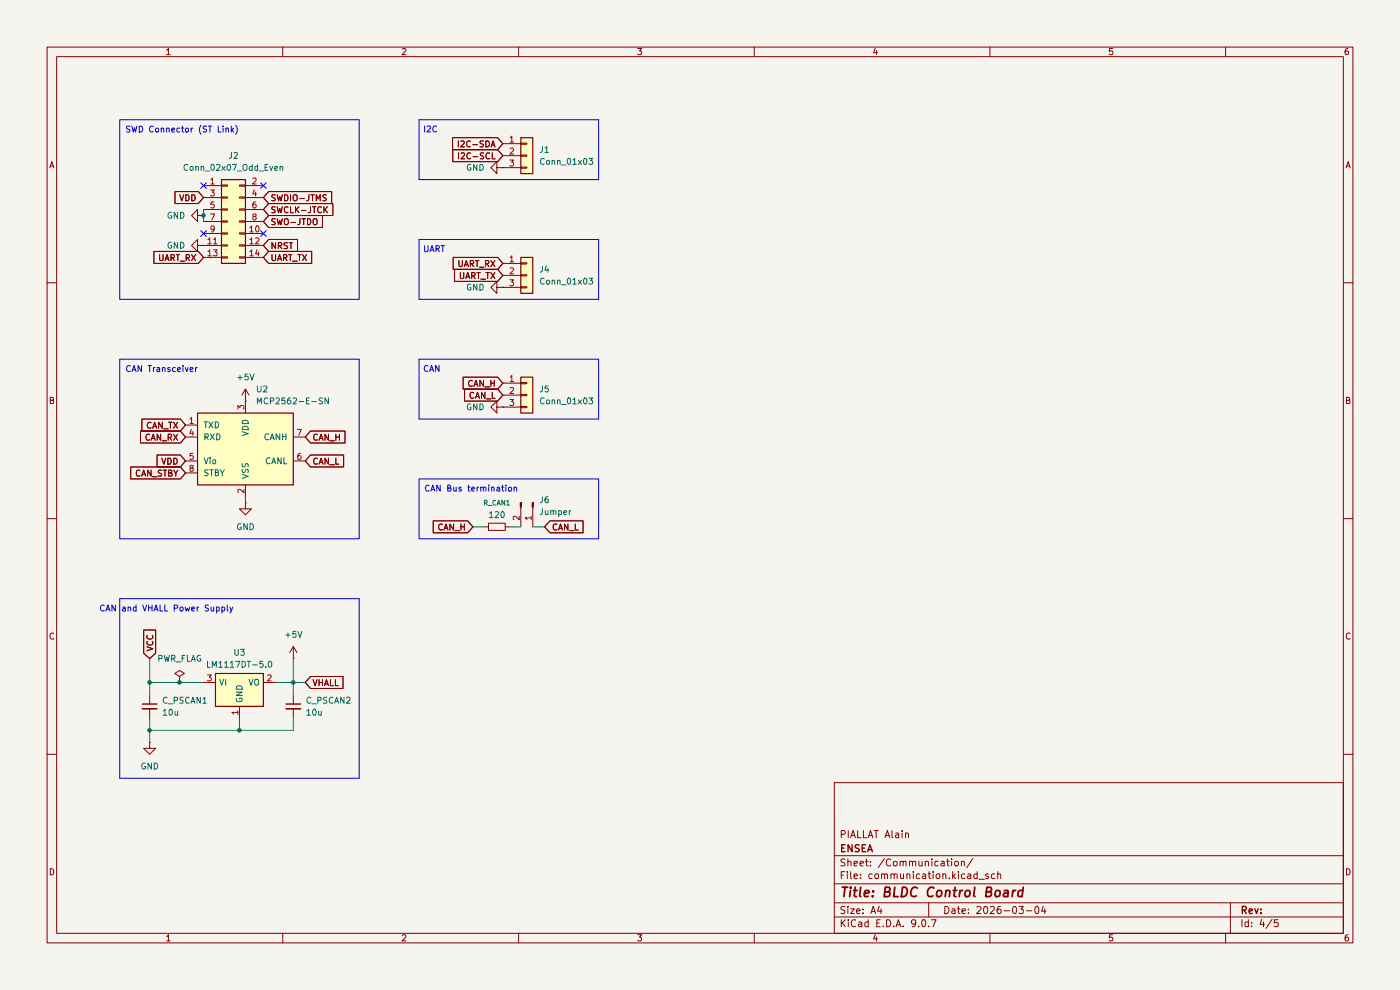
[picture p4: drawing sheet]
(kicad_sch
 (version 20250114)
 (generator "eeschema")
 (generator_version "9.0")
 (paper "A4")
 (title_block
  (title "BLDC Control Board")
  (date "2026-03-04")
  (company "ENSEA")
  (comment 1 "PIALLAT Alain"))
 (lib_symbols
  (symbol "Connector:Conn_01x02_Pin"
   (pin_names
    (offset 1.016) (hide yes)) (exclude_from_sim no) (in_bom yes) (on_board yes)
   (property "Reference" "J" (at 0 2.54 0) (effects (font (size 1.27 1.27))))
   (property "Value" "Conn_01x02_Pin" (at 0 -5.08 0) (effects (font (size 1.27 1.27))))
   (property "Footprint" "" (at 0 0 0) (effects (font (size 1.27 1.27)) (hide yes)))
   (property "Datasheet" "~" (at 0 0 0) (effects (font (size 1.27 1.27)) (hide yes)))
   (property "Description" "Generic connector, single row, 01x02, script generated" (at 0 0 0) (effects (font (size 1.27 1.27)) (hide yes)))
   (property "ki_locked" "" (at 0 0 0) (effects (font (size 1.27 1.27))))
   (symbol "Conn_01x02_Pin_1_1"
    (rectangle (start 0.8636 0.127) (end 0 -0.127) (stroke (width 0.1524) (type default)) (fill (type outline)))
    (rectangle (start 0.8636 -2.413) (end 0 -2.667) (stroke (width 0.1524) (type default)) (fill (type outline)))
    (polyline (pts (xy 1.27 0) (xy 0.8636 0)) (stroke (width 0.1524) (type default)) (fill (type none)))
    (polyline (pts (xy 1.27 -2.54) (xy 0.8636 -2.54)) (stroke (width 0.1524) (type default)) (fill (type none)))
    (pin passive line (at 5.08 0 180) (length 3.81) (name "Pin_1" (effects (font (size 1.27 1.27)))) (number "1" (effects (font (size 1.27 1.27)))))
    (pin passive line (at 5.08 -2.54 180) (length 3.81) (name "Pin_2" (effects (font (size 1.27 1.27)))) (number "2" (effects (font (size 1.27 1.27))))))
   (embedded_fonts no))
  (symbol "Connector_Generic:Conn_01x03"
   (pin_names
    (offset 1.016) (hide yes)) (exclude_from_sim no) (in_bom yes) (on_board yes)
   (property "Reference" "J" (at 0 5.08 0) (effects (font (size 1.27 1.27))))
   (property "Value" "Conn_01x03" (at 0 -5.08 0) (effects (font (size 1.27 1.27))))
   (property "Footprint" "" (at 0 0 0) (effects (font (size 1.27 1.27)) (hide yes)))
   (property "Datasheet" "~" (at 0 0 0) (effects (font (size 1.27 1.27)) (hide yes)))
   (property "Description" "Generic connector, single row, 01x03, script generated (kicad-library-utils/schlib/autogen/connector/)" (at 0 0 0) (effects (font (size 1.27 1.27)) (hide yes)))
   (symbol "Conn_01x03_1_1"
    (rectangle (start -1.27 3.81) (end 1.27 -3.81) (stroke (width 0.254) (type default)) (fill (type background)))
    (rectangle (start -1.27 2.667) (end 0 2.413) (stroke (width 0.1524) (type default)) (fill (type none)))
    (rectangle (start -1.27 0.127) (end 0 -0.127) (stroke (width 0.1524) (type default)) (fill (type none)))
    (rectangle (start -1.27 -2.413) (end 0 -2.667) (stroke (width 0.1524) (type default)) (fill (type none)))
    (pin passive line (at -5.08 2.54 0) (length 3.81) (name "Pin_1" (effects (font (size 1.27 1.27)))) (number "1" (effects (font (size 1.27 1.27)))))
    (pin passive line (at -5.08 0 0) (length 3.81) (name "Pin_2" (effects (font (size 1.27 1.27)))) (number "2" (effects (font (size 1.27 1.27)))))
    (pin passive line (at -5.08 -2.54 0) (length 3.81) (name "Pin_3" (effects (font (size 1.27 1.27)))) (number "3" (effects (font (size 1.27 1.27))))))
   (embedded_fonts no))
  (symbol "Connector_Generic:Conn_02x07_Odd_Even"
   (pin_names
    (offset 1.016) (hide yes)) (exclude_from_sim no) (in_bom yes) (on_board yes)
   (property "Reference" "J" (at 1.27 10.16 0) (effects (font (size 1.27 1.27))))
   (property "Value" "Conn_02x07_Odd_Even" (at 1.27 -10.16 0) (effects (font (size 1.27 1.27))))
   (property "Footprint" "" (at 0 0 0) (effects (font (size 1.27 1.27)) (hide yes)))
   (property "Datasheet" "~" (at 0 0 0) (effects (font (size 1.27 1.27)) (hide yes)))
   (property "Description" "Generic connector, double row, 02x07, odd/even pin numbering scheme (row 1 odd numbers, row 2 even numbers), script generated (kicad-library-utils/schlib/autogen/connector/)" (at 0 0 0) (effects (font (size 1.27 1.27)) (hide yes)))
   (symbol "Conn_02x07_Odd_Even_1_1"
    (rectangle (start -1.27 8.89) (end 3.81 -8.89) (stroke (width 0.254) (type default)) (fill (type background)))
    (rectangle (start -1.27 7.747) (end 0 7.493) (stroke (width 0.1524) (type default)) (fill (type none)))
    (rectangle (start -1.27 5.207) (end 0 4.953) (stroke (width 0.1524) (type default)) (fill (type none)))
    (rectangle (start -1.27 2.667) (end 0 2.413) (stroke (width 0.1524) (type default)) (fill (type none)))
    (rectangle (start -1.27 0.127) (end 0 -0.127) (stroke (width 0.1524) (type default)) (fill (type none)))
    (rectangle (start -1.27 -2.413) (end 0 -2.667) (stroke (width 0.1524) (type default)) (fill (type none)))
    (rectangle (start -1.27 -4.953) (end 0 -5.207) (stroke (width 0.1524) (type default)) (fill (type none)))
    (rectangle (start -1.27 -7.493) (end 0 -7.747) (stroke (width 0.1524) (type default)) (fill (type none)))
    (rectangle (start 3.81 7.747) (end 2.54 7.493) (stroke (width 0.1524) (type default)) (fill (type none)))
    (rectangle (start 3.81 5.207) (end 2.54 4.953) (stroke (width 0.1524) (type default)) (fill (type none)))
    (rectangle (start 3.81 2.667) (end 2.54 2.413) (stroke (width 0.1524) (type default)) (fill (type none)))
    (rectangle (start 3.81 0.127) (end 2.54 -0.127) (stroke (width 0.1524) (type default)) (fill (type none)))
    (rectangle (start 3.81 -2.413) (end 2.54 -2.667) (stroke (width 0.1524) (type default)) (fill (type none)))
    (rectangle (start 3.81 -4.953) (end 2.54 -5.207) (stroke (width 0.1524) (type default)) (fill (type none)))
    (rectangle (start 3.81 -7.493) (end 2.54 -7.747) (stroke (width 0.1524) (type default)) (fill (type none)))
    (pin passive line (at -5.08 7.62 0) (length 3.81) (name "Pin_1" (effects (font (size 1.27 1.27)))) (number "1" (effects (font (size 1.27 1.27)))))
    (pin passive line (at -5.08 5.08 0) (length 3.81) (name "Pin_3" (effects (font (size 1.27 1.27)))) (number "3" (effects (font (size 1.27 1.27)))))
    (pin passive line (at -5.08 2.54 0) (length 3.81) (name "Pin_5" (effects (font (size 1.27 1.27)))) (number "5" (effects (font (size 1.27 1.27)))))
    (pin passive line (at -5.08 0 0) (length 3.81) (name "Pin_7" (effects (font (size 1.27 1.27)))) (number "7" (effects (font (size 1.27 1.27)))))
    (pin passive line (at -5.08 -2.54 0) (length 3.81) (name "Pin_9" (effects (font (size 1.27 1.27)))) (number "9" (effects (font (size 1.27 1.27)))))
    (pin passive line (at -5.08 -5.08 0) (length 3.81) (name "Pin_11" (effects (font (size 1.27 1.27)))) (number "11" (effects (font (size 1.27 1.27)))))
    (pin passive line (at -5.08 -7.62 0) (length 3.81) (name "Pin_13" (effects (font (size 1.27 1.27)))) (number "13" (effects (font (size 1.27 1.27)))))
    (pin passive line (at 7.62 7.62 180) (length 3.81) (name "Pin_2" (effects (font (size 1.27 1.27)))) (number "2" (effects (font (size 1.27 1.27)))))
    (pin passive line (at 7.62 5.08 180) (length 3.81) (name "Pin_4" (effects (font (size 1.27 1.27)))) (number "4" (effects (font (size 1.27 1.27)))))
    (pin passive line (at 7.62 2.54 180) (length 3.81) (name "Pin_6" (effects (font (size 1.27 1.27)))) (number "6" (effects (font (size 1.27 1.27)))))
    (pin passive line (at 7.62 0 180) (length 3.81) (name "Pin_8" (effects (font (size 1.27 1.27)))) (number "8" (effects (font (size 1.27 1.27)))))
    (pin passive line (at 7.62 -2.54 180) (length 3.81) (name "Pin_10" (effects (font (size 1.27 1.27)))) (number "10" (effects (font (size 1.27 1.27)))))
    (pin passive line (at 7.62 -5.08 180) (length 3.81) (name "Pin_12" (effects (font (size 1.27 1.27)))) (number "12" (effects (font (size 1.27 1.27)))))
    (pin passive line (at 7.62 -7.62 180) (length 3.81) (name "Pin_14" (effects (font (size 1.27 1.27)))) (number "14" (effects (font (size 1.27 1.27))))))
   (embedded_fonts no))
  (symbol "Device:C_Small"
   (pin_numbers (hide yes))
   (pin_names
    (offset 0.254) (hide yes)) (exclude_from_sim no) (in_bom yes) (on_board yes)
   (property "Reference" "C" (at 0.254 1.778 0) (effects (font (size 1.27 1.27)) (justify left)))
   (property "Value" "C_Small" (at 0.254 -2.032 0) (effects (font (size 1.27 1.27)) (justify left)))
   (property "Footprint" "" (at 0 0 0) (effects (font (size 1.27 1.27)) (hide yes)))
   (property "Datasheet" "~" (at 0 0 0) (effects (font (size 1.27 1.27)) (hide yes)))
   (property "Description" "Unpolarized capacitor, small symbol" (at 0 0 0) (effects (font (size 1.27 1.27)) (hide yes)))
   (symbol "C_Small_0_1"
    (polyline (pts (xy -1.524 0.508) (xy 1.524 0.508)) (stroke (width 0.3048) (type default)) (fill (type none)))
    (polyline (pts (xy -1.524 -0.508) (xy 1.524 -0.508)) (stroke (width 0.3302) (type default)) (fill (type none))))
   (symbol "C_Small_1_1"
    (pin passive line (at 0 2.54 270) (length 2.032) (name "~" (effects (font (size 1.27 1.27)))) (number "1" (effects (font (size 1.27 1.27)))))
    (pin passive line (at 0 -2.54 90) (length 2.032) (name "~" (effects (font (size 1.27 1.27)))) (number "2" (effects (font (size 1.27 1.27))))))
   (embedded_fonts no))
  (symbol "Device:R_Small"
   (pin_numbers (hide yes))
   (pin_names
    (offset 0.254) (hide yes)) (exclude_from_sim no) (in_bom yes) (on_board yes)
   (property "Reference" "R" (at 0 0 90) (effects (font (size 1.016 1.016))))
   (property "Value" "R_Small" (at 1.778 0 90) (effects (font (size 1.27 1.27))))
   (property "Footprint" "" (at 0 0 0) (effects (font (size 1.27 1.27)) (hide yes)))
   (property "Datasheet" "~" (at 0 0 0) (effects (font (size 1.27 1.27)) (hide yes)))
   (property "Description" "Resistor, small symbol" (at 0 0 0) (effects (font (size 1.27 1.27)) (hide yes)))
   (symbol "R_Small_0_1"
    (rectangle (start -0.762 1.778) (end 0.762 -1.778) (stroke (width 0.2032) (type default)) (fill (type none))))
   (symbol "R_Small_1_1"
    (pin passive line (at 0 2.54 270) (length 0.762) (name "~" (effects (font (size 1.27 1.27)))) (number "1" (effects (font (size 1.27 1.27)))))
    (pin passive line (at 0 -2.54 90) (length 0.762) (name "~" (effects (font (size 1.27 1.27)))) (number "2" (effects (font (size 1.27 1.27))))))
   (embedded_fonts no))
  (symbol "Interface_CAN_LIN:MCP2562-E-SN"
   (pin_names
    (offset 1.016)) (exclude_from_sim no) (in_bom yes) (on_board yes)
   (property "Reference" "U" (at -10.16 8.89 0) (effects (font (size 1.27 1.27)) (justify left)))
   (property "Value" "MCP2562-E-SN" (at 2.54 8.89 0) (effects (font (size 1.27 1.27)) (justify left)))
   (property "Footprint" "Package_SO:SOIC-8_3.9x4.9mm_P1.27mm" (at 0 -12.7 0) (effects (font (size 1.27 1.27)
    (italic yes)) (hide yes)))
   (property "Datasheet" "http://ww1.microchip.com/downloads/en/DeviceDoc/25167A.pdf" (at 0 0 0) (effects (font (size 1.27 1.27)) (hide yes)))
   (property "Description" "High-Speed CAN Transceiver, 1Mbps, 5V supply, Vio pin, -40C to +125C, SOIC-8" (at 0 0 0) (effects (font (size 1.27 1.27)) (hide yes)))
   (symbol "MCP2562-E-SN_0_1"
    (rectangle (start -10.16 7.62) (end 10.16 -7.62) (stroke (width 0.254) (type default)) (fill (type background))))
   (symbol "MCP2562-E-SN_1_1"
    (pin input line (at -12.7 5.08 0) (length 2.54) (name "TXD" (effects (font (size 1.27 1.27)))) (number "1" (effects (font (size 1.27 1.27)))))
    (pin output line (at -12.7 2.54 0) (length 2.54) (name "RXD" (effects (font (size 1.27 1.27)))) (number "4" (effects (font (size 1.27 1.27)))))
    (pin power_in line (at -12.7 -2.54 0) (length 2.54) (name "Vio" (effects (font (size 1.27 1.27)))) (number "5" (effects (font (size 1.27 1.27)))))
    (pin input line (at -12.7 -5.08 0) (length 2.54) (name "STBY" (effects (font (size 1.27 1.27)))) (number "8" (effects (font (size 1.27 1.27)))))
    (pin power_in line (at 0 10.16 270) (length 2.54) (name "VDD" (effects (font (size 1.27 1.27)))) (number "3" (effects (font (size 1.27 1.27)))))
    (pin power_in line (at 0 -10.16 90) (length 2.54) (name "VSS" (effects (font (size 1.27 1.27)))) (number "2" (effects (font (size 1.27 1.27)))))
    (pin bidirectional line (at 12.7 2.54 180) (length 2.54) (name "CANH" (effects (font (size 1.27 1.27)))) (number "7" (effects (font (size 1.27 1.27)))))
    (pin bidirectional line (at 12.7 -2.54 180) (length 2.54) (name "CANL" (effects (font (size 1.27 1.27)))) (number "6" (effects (font (size 1.27 1.27))))))
   (embedded_fonts no))
  (symbol "Regulator_Linear:LM1117DT-5.0" (exclude_from_sim no) (in_bom yes) (on_board yes)
   (property "Reference" "U" (at -3.81 3.175 0) (effects (font (size 1.27 1.27))))
   (property "Value" "LM1117DT-5.0" (at 0 3.175 0) (effects (font (size 1.27 1.27)) (justify left)))
   (property "Footprint" "Package_TO_SOT_SMD:TO-252-3_TabPin2" (at 0 0 0) (effects (font (size 1.27 1.27)) (hide yes)))
   (property "Datasheet" "http://www.ti.com/lit/ds/symlink/lm1117.pdf" (at 0 0 0) (effects (font (size 1.27 1.27)) (hide yes)))
   (property "Description" "800mA Low-Dropout Linear Regulator, 5.0V fixed output, TO-252" (at 0 0 0) (effects (font (size 1.27 1.27)) (hide yes)))
   (symbol "LM1117DT-5.0_0_1"
    (rectangle (start -5.08 -5.08) (end 5.08 1.905) (stroke (width 0.254) (type default)) (fill (type background))))
   (symbol "LM1117DT-5.0_1_1"
    (pin power_in line (at -7.62 0 0) (length 2.54) (name "VI" (effects (font (size 1.27 1.27)))) (number "3" (effects (font (size 1.27 1.27)))))
    (pin power_in line (at 0 -7.62 90) (length 2.54) (name "GND" (effects (font (size 1.27 1.27)))) (number "1" (effects (font (size 1.27 1.27)))))
    (pin power_out line (at 7.62 0 180) (length 2.54) (name "VO" (effects (font (size 1.27 1.27)))) (number "2" (effects (font (size 1.27 1.27))))))
   (embedded_fonts no))
  (symbol "power:+5V"
   (power)
   (pin_numbers (hide yes))
   (pin_names
    (offset 0) (hide yes)) (exclude_from_sim no) (in_bom yes) (on_board yes)
   (property "Reference" "#PWR" (at 0 -3.81 0) (effects (font (size 1.27 1.27)) (hide yes)))
   (property "Value" "+5V" (at 0 3.556 0) (effects (font (size 1.27 1.27))))
   (property "Footprint" "" (at 0 0 0) (effects (font (size 1.27 1.27)) (hide yes)))
   (property "Datasheet" "" (at 0 0 0) (effects (font (size 1.27 1.27)) (hide yes)))
   (property "Description" "Power symbol creates a global label with name \"+5V\"" (at 0 0 0) (effects (font (size 1.27 1.27)) (hide yes)))
   (symbol "+5V_0_1"
    (polyline (pts (xy -0.762 1.27) (xy 0 2.54)) (stroke (width 0) (type default)) (fill (type none)))
    (polyline (pts (xy 0 2.54) (xy 0.762 1.27)) (stroke (width 0) (type default)) (fill (type none)))
    (polyline (pts (xy 0 0) (xy 0 2.54)) (stroke (width 0) (type default)) (fill (type none))))
   (symbol "+5V_1_1"
    (pin power_in line (at 0 0 90) (length 0) (name "~" (effects (font (size 1.27 1.27)))) (number "1" (effects (font (size 1.27 1.27))))))
   (embedded_fonts no))
  (symbol "power:GND"
   (power)
   (pin_numbers (hide yes))
   (pin_names
    (offset 0) (hide yes)) (exclude_from_sim no) (in_bom yes) (on_board yes)
   (property "Reference" "#PWR" (at 0 -6.35 0) (effects (font (size 1.27 1.27)) (hide yes)))
   (property "Value" "GND" (at 0 -3.81 0) (effects (font (size 1.27 1.27))))
   (property "Footprint" "" (at 0 0 0) (effects (font (size 1.27 1.27)) (hide yes)))
   (property "Datasheet" "" (at 0 0 0) (effects (font (size 1.27 1.27)) (hide yes)))
   (property "Description" "Power symbol creates a global label with name \"GND\" , ground" (at 0 0 0) (effects (font (size 1.27 1.27)) (hide yes)))
   (symbol "GND_0_1"
    (polyline (pts (xy 0 0) (xy 0 -1.27) (xy 1.27 -1.27) (xy 0 -2.54) (xy -1.27 -1.27) (xy 0 -1.27)) (stroke (width 0) (type default)) (fill (type none))))
   (symbol "GND_1_1"
    (pin power_in line (at 0 0 270) (length 0) (name "~" (effects (font (size 1.27 1.27)))) (number "1" (effects (font (size 1.27 1.27))))))
   (embedded_fonts no))
  (symbol "power:PWR_FLAG"
   (power)
   (pin_numbers (hide yes))
   (pin_names
    (offset 0) (hide yes)) (exclude_from_sim no) (in_bom yes) (on_board yes)
   (property "Reference" "#FLG" (at 0 1.905 0) (effects (font (size 1.27 1.27)) (hide yes)))
   (property "Value" "PWR_FLAG" (at 0 3.81 0) (effects (font (size 1.27 1.27))))
   (property "Footprint" "" (at 0 0 0) (effects (font (size 1.27 1.27)) (hide yes)))
   (property "Datasheet" "~" (at 0 0 0) (effects (font (size 1.27 1.27)) (hide yes)))
   (property "Description" "Special symbol for telling ERC where power comes from" (at 0 0 0) (effects (font (size 1.27 1.27)) (hide yes)))
   (symbol "PWR_FLAG_0_0"
    (pin power_out line (at 0 0 90) (length 0) (name "~" (effects (font (size 1.27 1.27)))) (number "1" (effects (font (size 1.27 1.27))))))
   (symbol "PWR_FLAG_0_1"
    (polyline (pts (xy 0 0) (xy 0 1.27) (xy -1.016 1.905) (xy 0 2.54) (xy 1.016 1.905) (xy 0 1.27)) (stroke (width 0) (type default)) (fill (type none))))
   (embedded_fonts no)))
 (rectangle
  (start 25.4 25.4)
  (end 76.2 63.5)
  (stroke (width 0) (type default))
  (fill (type none)))
 (rectangle
  (start 25.4 76.2)
  (end 76.2 114.3)
  (stroke (width 0) (type default))
  (fill (type none)))
 (rectangle
  (start 88.9 101.6)
  (end 127 114.3)
  (stroke (width 0) (type default))
  (fill (type none)))
 (text "CAN Transceiver"
  (exclude_from_sim no)
  (at 34.29 78.486 0)
  (effects (font (size 1.27 1.27))))
 (text "CAN"
  (exclude_from_sim no)
  (at 89.662 77.724 0)
  (effects (font (size 1.27 1.27)) (justify left top)))
 (text "CAN Bus termination"
  (exclude_from_sim no)
  (at 89.916 103.124 0)
  (effects (font (size 1.27 1.27)) (justify left top)))
 (text "I2C\n"
  (exclude_from_sim no)
  (at 89.662 26.924 0)
  (effects (font (size 1.27 1.27)) (justify left top)))
 (text "UART"
  (exclude_from_sim no)
  (at 89.662 52.324 0)
  (effects (font (size 1.27 1.27)) (justify left top)))
 (text "SWD Connector (ST Link)"
  (exclude_from_sim no)
  (at 38.608 27.686 0)
  (effects (font (size 1.27 1.27))))
 (text "CAN and VHALL Power Supply"
  (exclude_from_sim no)
  (at 35.306 129.286 0)
  (effects (font (size 1.27 1.27))))
 (junction
  (at 62.23 144.78)
  (diameter 0)
  (color 0 0 0 0))
 (junction
  (at 31.75 154.94)
  (diameter 0)
  (color 0 0 0 0))
 (junction
  (at 50.8 154.94)
  (diameter 0)
  (color 0 0 0 0))
 (junction
  (at 38.1 144.78)
  (diameter 0)
  (color 0 0 0 0))
 (junction
  (at 43.18 45.72)
  (diameter 0)
  (color 0 0 0 0))
 (junction
  (at 31.75 144.78)
  (diameter 0)
  (color 0 0 0 0))
 (no_connect
  (at 55.88 49.53))
 (no_connect
  (at 43.18 49.53))
 (no_connect
  (at 43.18 39.37))
 (no_connect
  (at 55.88 39.37))
 (polyline
  (pts (xy 88.9 38.1) (xy 88.9 25.4))
  (stroke (width 0) (type default)))
 (wire
  (pts (xy 31.75 152.4) (xy 31.75 154.94))
  (stroke (width 0) (type default)))
 (wire
  (pts (xy 38.1 144.78) (xy 43.18 144.78))
  (stroke (width 0) (type default)))
 (wire
  (pts (xy 31.75 154.94) (xy 31.75 157.48))
  (stroke (width 0) (type default)))
 (wire
  (pts (xy 31.75 144.78) (xy 38.1 144.78))
  (stroke (width 0) (type default)))
 (wire
  (pts (xy 43.18 44.45) (xy 43.18 45.72))
  (stroke (width 0) (type default)))
 (wire
  (pts (xy 58.42 144.78) (xy 62.23 144.78))
  (stroke (width 0) (type default)))
 (wire
  (pts (xy 52.07 106.68) (xy 52.07 105.41))
  (stroke (width 0) (type default)))
 (wire
  (pts (xy 50.8 154.94) (xy 62.23 154.94))
  (stroke (width 0) (type default)))
 (wire
  (pts (xy 107.95 111.76) (xy 110.49 111.76))
  (stroke (width 0) (type default)))
 (polyline
  (pts (xy 25.4 165.1) (xy 25.4 127))
  (stroke (width 0) (type default)))
 (polyline
  (pts (xy 76.2 165.1) (xy 25.4 165.1))
  (stroke (width 0) (type default)))
 (wire
  (pts (xy 62.23 139.7) (xy 62.23 144.78))
  (stroke (width 0) (type default)))
 (wire
  (pts (xy 113.03 111.76) (xy 115.57 111.76))
  (stroke (width 0) (type default)))
 (wire
  (pts (xy 43.18 45.72) (xy 43.18 46.99))
  (stroke (width 0) (type default)))
 (polyline
  (pts (xy 88.9 25.4) (xy 127 25.4))
  (stroke (width 0) (type default)))
 (polyline
  (pts (xy 127 76.2) (xy 127 88.9))
  (stroke (width 0) (type default)))
 (wire
  (pts (xy 64.77 144.78) (xy 62.23 144.78))
  (stroke (width 0) (type default)))
 (polyline
  (pts (xy 88.9 63.5) (xy 88.9 50.8))
  (stroke (width 0) (type default)))
 (wire
  (pts (xy 50.8 152.4) (xy 50.8 154.94))
  (stroke (width 0) (type default)))
 (polyline
  (pts (xy 25.4 127) (xy 76.2 127))
  (stroke (width 0) (type default)))
 (polyline
  (pts (xy 127 88.9) (xy 88.9 88.9))
  (stroke (width 0) (type default)))
 (polyline
  (pts (xy 127 25.4) (xy 127 38.1))
  (stroke (width 0) (type default)))
 (polyline
  (pts (xy 88.9 50.8) (xy 127 50.8))
  (stroke (width 0) (type default)))
 (polyline
  (pts (xy 127 38.1) (xy 88.9 38.1))
  (stroke (width 0) (type default)))
 (polyline
  (pts (xy 127 63.5) (xy 88.9 63.5))
  (stroke (width 0) (type default)))
 (polyline
  (pts (xy 127 50.8) (xy 127 63.5))
  (stroke (width 0) (type default)))
 (wire
  (pts (xy 62.23 152.4) (xy 62.23 154.94))
  (stroke (width 0) (type default)))
 (wire
  (pts (xy 100.33 111.76) (xy 102.87 111.76))
  (stroke (width 0) (type default)))
 (polyline
  (pts (xy 76.2 127) (xy 76.2 165.1))
  (stroke (width 0) (type default)))
 (wire
  (pts (xy 31.75 154.94) (xy 50.8 154.94))
  (stroke (width 0) (type default)))
 (wire
  (pts (xy 31.75 139.7) (xy 31.75 144.78))
  (stroke (width 0) (type default)))
 (polyline
  (pts (xy 88.9 76.2) (xy 127 76.2))
  (stroke (width 0) (type default)))
 (polyline
  (pts (xy 88.9 88.9) (xy 88.9 76.2))
  (stroke (width 0) (type default)))
 (wire
  (pts (xy 31.75 144.78) (xy 31.75 147.32))
  (stroke (width 0) (type default)))
 (wire
  (pts (xy 62.23 144.78) (xy 62.23 147.32))
  (stroke (width 0) (type default)))
 (global_label "UART_RX"
  (shape input)
  (at 106.68 55.88 180)
  (fields_autoplaced yes)
  (effects (font (size 1.27 1.27)) (justify right))
  (property "Intersheetrefs" "${INTERSHEET_REFS}" (at 95.591 55.88 0) (effects (font (size 1.27 1.27)) (justify right) (hide yes))))
 (global_label "UART_TX"
  (shape input)
  (at 55.88 54.61 0)
  (fields_autoplaced yes)
  (effects (font (size 1.27 1.27)) (justify left))
  (property "Intersheetrefs" "${INTERSHEET_REFS}" (at 66.6666 54.61 0) (effects (font (size 1.27 1.27)) (justify left) (hide yes))))
 (global_label "UART_TX"
  (shape input)
  (at 106.68 58.42 180)
  (fields_autoplaced yes)
  (effects (font (size 1.27 1.27)) (justify right))
  (property "Intersheetrefs" "${INTERSHEET_REFS}" (at 95.8934 58.42 0) (effects (font (size 1.27 1.27)) (justify right) (hide yes))))
 (global_label "SWO-JTDO"
  (shape input)
  (at 55.88 46.99 0)
  (fields_autoplaced yes)
  (effects (font (size 1.27 1.27)) (justify left))
  (property "Intersheetrefs" "${INTERSHEET_REFS}" (at 68.9647 46.99 0) (effects (font (size 1.27 1.27)) (justify left) (hide yes))))
 (global_label "NRST"
  (shape input)
  (at 55.88 52.07 0)
  (fields_autoplaced yes)
  (effects (font (size 1.27 1.27)) (justify left))
  (property "Intersheetrefs" "${INTERSHEET_REFS}" (at 63.6428 52.07 0) (effects (font (size 1.27 1.27)) (justify left) (hide yes))))
 (global_label "CAN_H"
  (shape input)
  (at 106.68 81.28 180)
  (fields_autoplaced yes)
  (effects (font (size 1.27 1.27)) (justify right))
  (property "Intersheetrefs" "${INTERSHEET_REFS}" (at 97.7076 81.28 0) (effects (font (size 1.27 1.27)) (justify right) (hide yes))))
 (global_label "CAN_TX"
  (shape input)
  (at 39.37 90.17 180)
  (fields_autoplaced yes)
  (effects (font (size 1.27 1.27)) (justify right))
  (property "Intersheetrefs" "${INTERSHEET_REFS}" (at 29.551 90.17 0) (effects (font (size 1.27 1.27)) (justify right) (hide yes))))
 (global_label "UART_RX"
  (shape input)
  (at 43.18 54.61 180)
  (fields_autoplaced yes)
  (effects (font (size 1.27 1.27)) (justify right))
  (property "Intersheetrefs" "${INTERSHEET_REFS}" (at 32.091 54.61 0) (effects (font (size 1.27 1.27)) (justify right) (hide yes))))
 (global_label "VCC"
  (shape input)
  (at 31.75 139.7 90)
  (fields_autoplaced yes)
  (effects (font (size 1.27 1.27)) (justify left))
  (property "Intersheetrefs" "${INTERSHEET_REFS}" (at 31.75 133.0862 90) (effects (font (size 1.27 1.27)) (justify left) (hide yes))))
 (global_label "I2C-SDA"
  (shape input)
  (at 106.68 30.48 180)
  (fields_autoplaced yes)
  (effects (font (size 1.27 1.27)) (justify right))
  (property "Intersheetrefs" "${INTERSHEET_REFS}" (at 95.47 30.48 0) (effects (font (size 1.27 1.27)) (justify right) (hide yes))))
 (global_label "SWDIO-JTMS"
  (shape input)
  (at 55.88 41.91 0)
  (fields_autoplaced yes)
  (effects (font (size 1.27 1.27)) (justify left))
  (property "Intersheetrefs" "${INTERSHEET_REFS}" (at 70.8999 41.91 0) (effects (font (size 1.27 1.27)) (justify left) (hide yes))))
 (global_label "CAN_H"
  (shape input)
  (at 64.77 92.71 0)
  (fields_autoplaced yes)
  (effects (font (size 1.27 1.27)) (justify left))
  (property "Intersheetrefs" "${INTERSHEET_REFS}" (at 73.7424 92.71 0) (effects (font (size 1.27 1.27)) (justify left) (hide yes))))
 (global_label "CAN_RX"
  (shape input)
  (at 39.37 92.71 180)
  (fields_autoplaced yes)
  (effects (font (size 1.27 1.27)) (justify right))
  (property "Intersheetrefs" "${INTERSHEET_REFS}" (at 29.2486 92.71 0) (effects (font (size 1.27 1.27)) (justify right) (hide yes))))
 (global_label "SWCLK-JTCK"
  (shape input)
  (at 55.88 44.45 0)
  (fields_autoplaced yes)
  (effects (font (size 1.27 1.27)) (justify left))
  (property "Intersheetrefs" "${INTERSHEET_REFS}" (at 71.1418 44.45 0) (effects (font (size 1.27 1.27)) (justify left) (hide yes))))
 (global_label "VHALL"
  (shape input)
  (at 64.77 144.78 0)
  (fields_autoplaced yes)
  (effects (font (size 1.27 1.27)) (justify left))
  (property "Intersheetrefs" "${INTERSHEET_REFS}" (at 73.3191 144.78 0) (effects (font (size 1.27 1.27)) (justify left) (hide yes))))
 (global_label "CAN_L"
  (shape input)
  (at 106.68 83.82 180)
  (fields_autoplaced yes)
  (effects (font (size 1.27 1.27)) (justify right))
  (property "Intersheetrefs" "${INTERSHEET_REFS}" (at 98.01 83.82 0) (effects (font (size 1.27 1.27)) (justify right) (hide yes))))
 (global_label "VDD"
  (shape input)
  (at 39.37 97.79 180)
  (fields_autoplaced yes)
  (effects (font (size 1.27 1.27)) (justify right))
  (property "Intersheetrefs" "${INTERSHEET_REFS}" (at 32.7562 97.79 0) (effects (font (size 1.27 1.27)) (justify right) (hide yes))))
 (global_label "VDD"
  (shape input)
  (at 43.18 41.91 180)
  (fields_autoplaced yes)
  (effects (font (size 1.27 1.27)) (justify right))
  (property "Intersheetrefs" "${INTERSHEET_REFS}" (at 36.5662 41.91 0) (effects (font (size 1.27 1.27)) (justify right) (hide yes))))
 (global_label "CAN_L"
  (shape input)
  (at 115.57 111.76 0)
  (fields_autoplaced yes)
  (effects (font (size 1.27 1.27)) (justify left))
  (property "Intersheetrefs" "${INTERSHEET_REFS}" (at 124.24 111.76 0) (effects (font (size 1.27 1.27)) (justify left) (hide yes))))
 (global_label "I2C-SCL"
  (shape input)
  (at 106.68 33.02 180)
  (fields_autoplaced yes)
  (effects (font (size 1.27 1.27)) (justify right))
  (property "Intersheetrefs" "${INTERSHEET_REFS}" (at 95.5305 33.02 0) (effects (font (size 1.27 1.27)) (justify right) (hide yes))))
 (global_label "CAN_H"
  (shape input)
  (at 100.33 111.76 180)
  (fields_autoplaced yes)
  (effects (font (size 1.27 1.27)) (justify right))
  (property "Intersheetrefs" "${INTERSHEET_REFS}" (at 91.3576 111.76 0) (effects (font (size 1.27 1.27)) (justify right) (hide yes))))
 (global_label "CAN_STBY"
  (shape input)
  (at 39.37 100.33 180)
  (fields_autoplaced yes)
  (effects (font (size 1.27 1.27)) (justify right))
  (property "Intersheetrefs" "${INTERSHEET_REFS}" (at 27.1924 100.33 0) (effects (font (size 1.27 1.27)) (justify right) (hide yes))))
 (global_label "CAN_L"
  (shape input)
  (at 64.77 97.79 0)
  (fields_autoplaced yes)
  (effects (font (size 1.27 1.27)) (justify left))
  (property "Intersheetrefs" "${INTERSHEET_REFS}" (at 73.44 97.79 0) (effects (font (size 1.27 1.27)) (justify left) (hide yes))))
 (symbol
  (lib_id "power:GND")
  (at 31.75 157.48 0)
  (unit 1)
  (exclude_from_sim no)
  (in_bom yes)
  (on_board yes)
  (dnp no)
  (fields_autoplaced yes)
  (property "Reference" "#PWR028" (at 31.75 163.83 0) (effects (font (size 1.27 1.27)) (hide yes)))
  (property "Value" "GND" (at 31.75 162.56 0) (effects (font (size 1.27 1.27))))
  (property "Footprint" "" (at 31.75 157.48 0) (effects (font (size 1.27 1.27)) (hide yes)))
  (property "Datasheet" "" (at 31.75 157.48 0) (effects (font (size 1.27 1.27)) (hide yes)))
  (property "Description" "Power symbol creates a global label with name \"GND\" , ground" (at 31.75 157.48 0) (effects (font (size 1.27 1.27)) (hide yes)))
  (pin "1"))
 (symbol
  (lib_id "Regulator_Linear:LM1117DT-5.0")
  (at 50.8 144.78 0)
  (unit 1)
  (exclude_from_sim no)
  (in_bom yes)
  (on_board yes)
  (dnp no)
  (fields_autoplaced yes)
  (property "Reference" "U3" (at 50.8 138.43 0) (effects (font (size 1.27 1.27))))
  (property "Value" "LM1117DT-5.0" (at 50.8 140.97 0) (effects (font (size 1.27 1.27))))
  (property "Footprint" "Package_TO_SOT_SMD:TO-252-3_TabPin2" (at 50.8 144.78 0) (effects (font (size 1.27 1.27)) (hide yes)))
  (property "Datasheet" "http://www.ti.com/lit/ds/symlink/lm1117.pdf" (at 50.8 144.78 0) (effects (font (size 1.27 1.27)) (hide yes)))
  (property "Description" "800mA Low-Dropout Linear Regulator, 5.0V fixed output, TO-252" (at 50.8 144.78 0) (effects (font (size 1.27 1.27)) (hide yes)))
  (pin "1")
  (pin "3")
  (pin "2"))
 (symbol
  (lib_id "power:PWR_FLAG")
  (at 38.1 144.78 0)
  (unit 1)
  (exclude_from_sim no)
  (in_bom yes)
  (on_board yes)
  (dnp no)
  (fields_autoplaced yes)
  (property "Reference" "#FLG04" (at 38.1 142.875 0) (effects (font (size 1.27 1.27)) (hide yes)))
  (property "Value" "PWR_FLAG" (at 38.1 139.7 0) (effects (font (size 1.27 1.27))))
  (property "Footprint" "" (at 38.1 144.78 0) (effects (font (size 1.27 1.27)) (hide yes)))
  (property "Datasheet" "~" (at 38.1 144.78 0) (effects (font (size 1.27 1.27)) (hide yes)))
  (property "Description" "Special symbol for telling ERC where power comes from" (at 38.1 144.78 0) (effects (font (size 1.27 1.27)) (hide yes)))
  (pin "1"))
 (symbol
  (lib_id "power:GND")
  (at 43.18 45.72 270)
  (unit 1)
  (exclude_from_sim no)
  (in_bom yes)
  (on_board yes)
  (dnp no)
  (fields_autoplaced yes)
  (property "Reference" "#PWR04" (at 36.83 45.72 0) (effects (font (size 1.27 1.27)) (hide yes)))
  (property "Value" "GND" (at 39.37 45.7199 90) (effects (font (size 1.27 1.27)) (justify right)))
  (property "Footprint" "" (at 43.18 45.72 0) (effects (font (size 1.27 1.27)) (hide yes)))
  (property "Datasheet" "" (at 43.18 45.72 0) (effects (font (size 1.27 1.27)) (hide yes)))
  (property "Description" "Power symbol creates a global label with name \"GND\" , ground" (at 43.18 45.72 0) (effects (font (size 1.27 1.27)) (hide yes)))
  (pin "1"))
 (symbol
  (lib_id "Connector_Generic:Conn_02x07_Odd_Even")
  (at 48.26 46.99 0)
  (unit 1)
  (exclude_from_sim no)
  (in_bom yes)
  (on_board yes)
  (dnp no)
  (fields_autoplaced yes)
  (property "Reference" "J2" (at 49.53 33.02 0) (effects (font (size 1.27 1.27))))
  (property "Value" "Conn_02x07_Odd_Even" (at 49.53 35.56 0) (effects (font (size 1.27 1.27))))
  (property "Footprint" "Connector_PinHeader_2.54mm:PinHeader_2x07_P2.54mm_Vertical_SMD" (at 48.26 46.99 0) (effects (font (size 1.27 1.27)) (hide yes)))
  (property "Datasheet" "~" (at 48.26 46.99 0) (effects (font (size 1.27 1.27)) (hide yes)))
  (property "Description" "Generic connector, double row, 02x07, odd/even pin numbering scheme (row 1 odd numbers, row 2 even numbers), script generated (kicad-library-utils/schlib/autogen/connector/)" (at 48.26 46.99 0) (effects (font (size 1.27 1.27)) (hide yes)))
  (pin "4")
  (pin "8")
  (pin "12")
  (pin "7")
  (pin "11")
  (pin "2")
  (pin "6")
  (pin "9")
  (pin "10")
  (pin "3")
  (pin "13")
  (pin "14")
  (pin "1")
  (pin "5"))
 (symbol
  (lib_id "Connector_Generic:Conn_01x03")
  (at 111.76 58.42 0)
  (unit 1)
  (exclude_from_sim no)
  (in_bom yes)
  (on_board yes)
  (dnp no)
  (fields_autoplaced yes)
  (property "Reference" "J4" (at 114.3 57.1499 0) (effects (font (size 1.27 1.27)) (justify left)))
  (property "Value" "Conn_01x03" (at 114.3 59.6899 0) (effects (font (size 1.27 1.27)) (justify left)))
  (property "Footprint" "Connector_JST:JST_XH_B3B-XH-A_1x03_P2.50mm_Vertical" (at 111.76 58.42 0) (effects (font (size 1.27 1.27)) (hide yes)))
  (property "Datasheet" "~" (at 111.76 58.42 0) (effects (font (size 1.27 1.27)) (hide yes)))
  (property "Description" "Generic connector, single row, 01x03, script generated (kicad-library-utils/schlib/autogen/connector/)" (at 111.76 58.42 0) (effects (font (size 1.27 1.27)) (hide yes)))
  (pin "2")
  (pin "1")
  (pin "3"))
 (symbol
  (lib_id "power:+5V")
  (at 52.07 85.09 0)
  (unit 1)
  (exclude_from_sim no)
  (in_bom yes)
  (on_board yes)
  (dnp no)
  (fields_autoplaced yes)
  (property "Reference" "#PWR026" (at 52.07 88.9 0) (effects (font (size 1.27 1.27)) (hide yes)))
  (property "Value" "+5V" (at 52.07 80.01 0) (effects (font (size 1.27 1.27))))
  (property "Footprint" "" (at 52.07 85.09 0) (effects (font (size 1.27 1.27)) (hide yes)))
  (property "Datasheet" "" (at 52.07 85.09 0) (effects (font (size 1.27 1.27)) (hide yes)))
  (property "Description" "Power symbol creates a global label with name \"+5V\"" (at 52.07 85.09 0) (effects (font (size 1.27 1.27)) (hide yes)))
  (pin "1"))
 (symbol
  (lib_id "power:GND")
  (at 52.07 106.68 0)
  (unit 1)
  (exclude_from_sim no)
  (in_bom yes)
  (on_board yes)
  (dnp no)
  (fields_autoplaced yes)
  (property "Reference" "#PWR05" (at 52.07 113.03 0) (effects (font (size 1.27 1.27)) (hide yes)))
  (property "Value" "GND" (at 52.07 111.76 0) (effects (font (size 1.27 1.27))))
  (property "Footprint" "" (at 52.07 106.68 0) (effects (font (size 1.27 1.27)) (hide yes)))
  (property "Datasheet" "" (at 52.07 106.68 0) (effects (font (size 1.27 1.27)) (hide yes)))
  (property "Description" "Power symbol creates a global label with name \"GND\" , ground" (at 52.07 106.68 0) (effects (font (size 1.27 1.27)) (hide yes)))
  (pin "1"))
 (symbol
  (lib_id "power:GND")
  (at 106.68 60.96 270)
  (unit 1)
  (exclude_from_sim no)
  (in_bom yes)
  (on_board yes)
  (dnp no)
  (fields_autoplaced yes)
  (property "Reference" "#PWR09" (at 100.33 60.96 0) (effects (font (size 1.27 1.27)) (hide yes)))
  (property "Value" "GND" (at 102.87 60.9599 90) (effects (font (size 1.27 1.27)) (justify right)))
  (property "Footprint" "" (at 106.68 60.96 0) (effects (font (size 1.27 1.27)) (hide yes)))
  (property "Datasheet" "" (at 106.68 60.96 0) (effects (font (size 1.27 1.27)) (hide yes)))
  (property "Description" "Power symbol creates a global label with name \"GND\" , ground" (at 106.68 60.96 0) (effects (font (size 1.27 1.27)) (hide yes)))
  (pin "1"))
 (symbol
  (lib_id "Device:R_Small")
  (at 105.41 111.76 90)
  (unit 1)
  (exclude_from_sim no)
  (in_bom yes)
  (on_board yes)
  (dnp no)
  (fields_autoplaced yes)
  (property "Reference" "R_CAN1" (at 105.41 106.68 90) (effects (font (size 1.016 1.016))))
  (property "Value" "120" (at 105.41 109.22 90) (effects (font (size 1.27 1.27))))
  (property "Footprint" "Resistor_SMD:R_0603_1608Metric_Pad0.98x0.95mm_HandSolder" (at 105.41 111.76 0) (effects (font (size 1.27 1.27)) (hide yes)))
  (property "Datasheet" "~" (at 105.41 111.76 0) (effects (font (size 1.27 1.27)) (hide yes)))
  (property "Description" "Resistor, small symbol" (at 105.41 111.76 0) (effects (font (size 1.27 1.27)) (hide yes)))
  (pin "1")
  (pin "2"))
 (symbol
  (lib_id "Device:C_Small")
  (at 62.23 149.86 0)
  (unit 1)
  (exclude_from_sim no)
  (in_bom yes)
  (on_board yes)
  (dnp no)
  (fields_autoplaced yes)
  (property "Reference" "C_PSCAN2" (at 64.77 148.5962 0) (effects (font (size 1.27 1.27)) (justify left)))
  (property "Value" "10u" (at 64.77 151.1362 0) (effects (font (size 1.27 1.27)) (justify left)))
  (property "Footprint" "Capacitor_SMD:C_0603_1608Metric_Pad1.08x0.95mm_HandSolder" (at 62.23 149.86 0) (effects (font (size 1.27 1.27)) (hide yes)))
  (property "Datasheet" "~" (at 62.23 149.86 0) (effects (font (size 1.27 1.27)) (hide yes)))
  (property "Description" "Unpolarized capacitor, small symbol" (at 62.23 149.86 0) (effects (font (size 1.27 1.27)) (hide yes)))
  (pin "1")
  (pin "2"))
 (symbol
  (lib_id "power:GND")
  (at 43.18 52.07 270)
  (unit 1)
  (exclude_from_sim no)
  (in_bom yes)
  (on_board yes)
  (dnp no)
  (fields_autoplaced yes)
  (property "Reference" "#PWR06" (at 36.83 52.07 0) (effects (font (size 1.27 1.27)) (hide yes)))
  (property "Value" "GND" (at 39.37 52.0699 90) (effects (font (size 1.27 1.27)) (justify right)))
  (property "Footprint" "" (at 43.18 52.07 0) (effects (font (size 1.27 1.27)) (hide yes)))
  (property "Datasheet" "" (at 43.18 52.07 0) (effects (font (size 1.27 1.27)) (hide yes)))
  (property "Description" "Power symbol creates a global label with name \"GND\" , ground" (at 43.18 52.07 0) (effects (font (size 1.27 1.27)) (hide yes)))
  (pin "1"))
 (symbol
  (lib_id "power:+5V")
  (at 62.23 139.7 0)
  (unit 1)
  (exclude_from_sim no)
  (in_bom yes)
  (on_board yes)
  (dnp no)
  (fields_autoplaced yes)
  (property "Reference" "#PWR029" (at 62.23 143.51 0) (effects (font (size 1.27 1.27)) (hide yes)))
  (property "Value" "+5V" (at 62.23 134.62 0) (effects (font (size 1.27 1.27))))
  (property "Footprint" "" (at 62.23 139.7 0) (effects (font (size 1.27 1.27)) (hide yes)))
  (property "Datasheet" "" (at 62.23 139.7 0) (effects (font (size 1.27 1.27)) (hide yes)))
  (property "Description" "Power symbol creates a global label with name \"+5V\"" (at 62.23 139.7 0) (effects (font (size 1.27 1.27)) (hide yes)))
  (pin "1"))
 (symbol
  (lib_id "Interface_CAN_LIN:MCP2562-E-SN")
  (at 52.07 95.25 0)
  (unit 1)
  (exclude_from_sim no)
  (in_bom yes)
  (on_board yes)
  (dnp no)
  (fields_autoplaced yes)
  (property "Reference" "U2" (at 54.2133 82.55 0) (effects (font (size 1.27 1.27)) (justify left)))
  (property "Value" "MCP2562-E-SN" (at 54.2133 85.09 0) (effects (font (size 1.27 1.27)) (justify left)))
  (property "Footprint" "Package_SO:SOIC-8_3.9x4.9mm_P1.27mm" (at 52.07 107.95 0) (effects (font (size 1.27 1.27)
    (italic yes)) (hide yes)))
  (property "Datasheet" "http://ww1.microchip.com/downloads/en/DeviceDoc/25167A.pdf" (at 52.07 95.25 0) (effects (font (size 1.27 1.27)) (hide yes)))
  (property "Description" "High-Speed CAN Transceiver, 1Mbps, 5V supply, Vio pin, -40C to +125C, SOIC-8" (at 52.07 95.25 0) (effects (font (size 1.27 1.27)) (hide yes)))
  (pin "4")
  (pin "3")
  (pin "5")
  (pin "8")
  (pin "6")
  (pin "2")
  (pin "7")
  (pin "1"))
 (symbol
  (lib_id "Device:C_Small")
  (at 31.75 149.86 0)
  (unit 1)
  (exclude_from_sim no)
  (in_bom yes)
  (on_board yes)
  (dnp no)
  (fields_autoplaced yes)
  (property "Reference" "C_PSCAN1" (at 34.29 148.5962 0) (effects (font (size 1.27 1.27)) (justify left)))
  (property "Value" "10u" (at 34.29 151.1362 0) (effects (font (size 1.27 1.27)) (justify left)))
  (property "Footprint" "Capacitor_SMD:C_0603_1608Metric_Pad1.08x0.95mm_HandSolder" (at 31.75 149.86 0) (effects (font (size 1.27 1.27)) (hide yes)))
  (property "Datasheet" "~" (at 31.75 149.86 0) (effects (font (size 1.27 1.27)) (hide yes)))
  (property "Description" "Unpolarized capacitor, small symbol" (at 31.75 149.86 0) (effects (font (size 1.27 1.27)) (hide yes)))
  (pin "1")
  (pin "2"))
 (symbol
  (lib_id "Connector_Generic:Conn_01x03")
  (at 111.76 33.02 0)
  (unit 1)
  (exclude_from_sim no)
  (in_bom yes)
  (on_board yes)
  (dnp no)
  (fields_autoplaced yes)
  (property "Reference" "J1" (at 114.3 31.7499 0) (effects (font (size 1.27 1.27)) (justify left)))
  (property "Value" "Conn_01x03" (at 114.3 34.2899 0) (effects (font (size 1.27 1.27)) (justify left)))
  (property "Footprint" "Connector_JST:JST_XH_B3B-XH-A_1x03_P2.50mm_Vertical" (at 111.76 33.02 0) (effects (font (size 1.27 1.27)) (hide yes)))
  (property "Datasheet" "~" (at 111.76 33.02 0) (effects (font (size 1.27 1.27)) (hide yes)))
  (property "Description" "Generic connector, single row, 01x03, script generated (kicad-library-utils/schlib/autogen/connector/)" (at 111.76 33.02 0) (effects (font (size 1.27 1.27)) (hide yes)))
  (pin "2")
  (pin "1")
  (pin "3"))
 (symbol
  (lib_id "Connector_Generic:Conn_01x03")
  (at 111.76 83.82 0)
  (unit 1)
  (exclude_from_sim no)
  (in_bom yes)
  (on_board yes)
  (dnp no)
  (fields_autoplaced yes)
  (property "Reference" "J5" (at 114.3 82.5499 0) (effects (font (size 1.27 1.27)) (justify left)))
  (property "Value" "Conn_01x03" (at 114.3 85.0899 0) (effects (font (size 1.27 1.27)) (justify left)))
  (property "Footprint" "Connector_JST:JST_XH_B3B-XH-A_1x03_P2.50mm_Vertical" (at 111.76 83.82 0) (effects (font (size 1.27 1.27)) (hide yes)))
  (property "Datasheet" "~" (at 111.76 83.82 0) (effects (font (size 1.27 1.27)) (hide yes)))
  (property "Description" "Generic connector, single row, 01x03, script generated (kicad-library-utils/schlib/autogen/connector/)" (at 111.76 83.82 0) (effects (font (size 1.27 1.27)) (hide yes)))
  (pin "2")
  (pin "1")
  (pin "3"))
 (symbol
  (lib_id "Connector:Conn_01x02_Pin")
  (at 113.03 106.68 270)
  (unit 1)
  (exclude_from_sim no)
  (in_bom yes)
  (on_board yes)
  (dnp no)
  (fields_autoplaced yes)
  (property "Reference" "J6" (at 114.3 106.0449 90) (effects (font (size 1.27 1.27)) (justify left)))
  (property "Value" "Jumper" (at 114.3 108.5849 90) (effects (font (size 1.27 1.27)) (justify left)))
  (property "Footprint" "Connector_PinHeader_2.54mm:PinHeader_1x02_P2.54mm_Vertical" (at 113.03 106.68 0) (effects (font (size 1.27 1.27)) (hide yes)))
  (property "Datasheet" "~" (at 113.03 106.68 0) (effects (font (size 1.27 1.27)) (hide yes)))
  (property "Description" "Generic connector, single row, 01x02, script generated" (at 113.03 106.68 0) (effects (font (size 1.27 1.27)) (hide yes)))
  (pin "1")
  (pin "2"))
 (symbol
  (lib_id "power:GND")
  (at 106.68 35.56 270)
  (unit 1)
  (exclude_from_sim no)
  (in_bom yes)
  (on_board yes)
  (dnp no)
  (fields_autoplaced yes)
  (property "Reference" "#PWR08" (at 100.33 35.56 0) (effects (font (size 1.27 1.27)) (hide yes)))
  (property "Value" "GND" (at 102.87 35.5599 90) (effects (font (size 1.27 1.27)) (justify right)))
  (property "Footprint" "" (at 106.68 35.56 0) (effects (font (size 1.27 1.27)) (hide yes)))
  (property "Datasheet" "" (at 106.68 35.56 0) (effects (font (size 1.27 1.27)) (hide yes)))
  (property "Description" "Power symbol creates a global label with name \"GND\" , ground" (at 106.68 35.56 0) (effects (font (size 1.27 1.27)) (hide yes)))
  (pin "1"))
 (symbol
  (lib_id "power:GND")
  (at 106.68 86.36 270)
  (unit 1)
  (exclude_from_sim no)
  (in_bom yes)
  (on_board yes)
  (dnp no)
  (fields_autoplaced yes)
  (property "Reference" "#PWR025" (at 100.33 86.36 0) (effects (font (size 1.27 1.27)) (hide yes)))
  (property "Value" "GND" (at 102.87 86.3599 90) (effects (font (size 1.27 1.27)) (justify right)))
  (property "Footprint" "" (at 106.68 86.36 0) (effects (font (size 1.27 1.27)) (hide yes)))
  (property "Datasheet" "" (at 106.68 86.36 0) (effects (font (size 1.27 1.27)) (hide yes)))
  (property "Description" "Power symbol creates a global label with name \"GND\" , ground" (at 106.68 86.36 0) (effects (font (size 1.27 1.27)) (hide yes)))
  (pin "1")))
